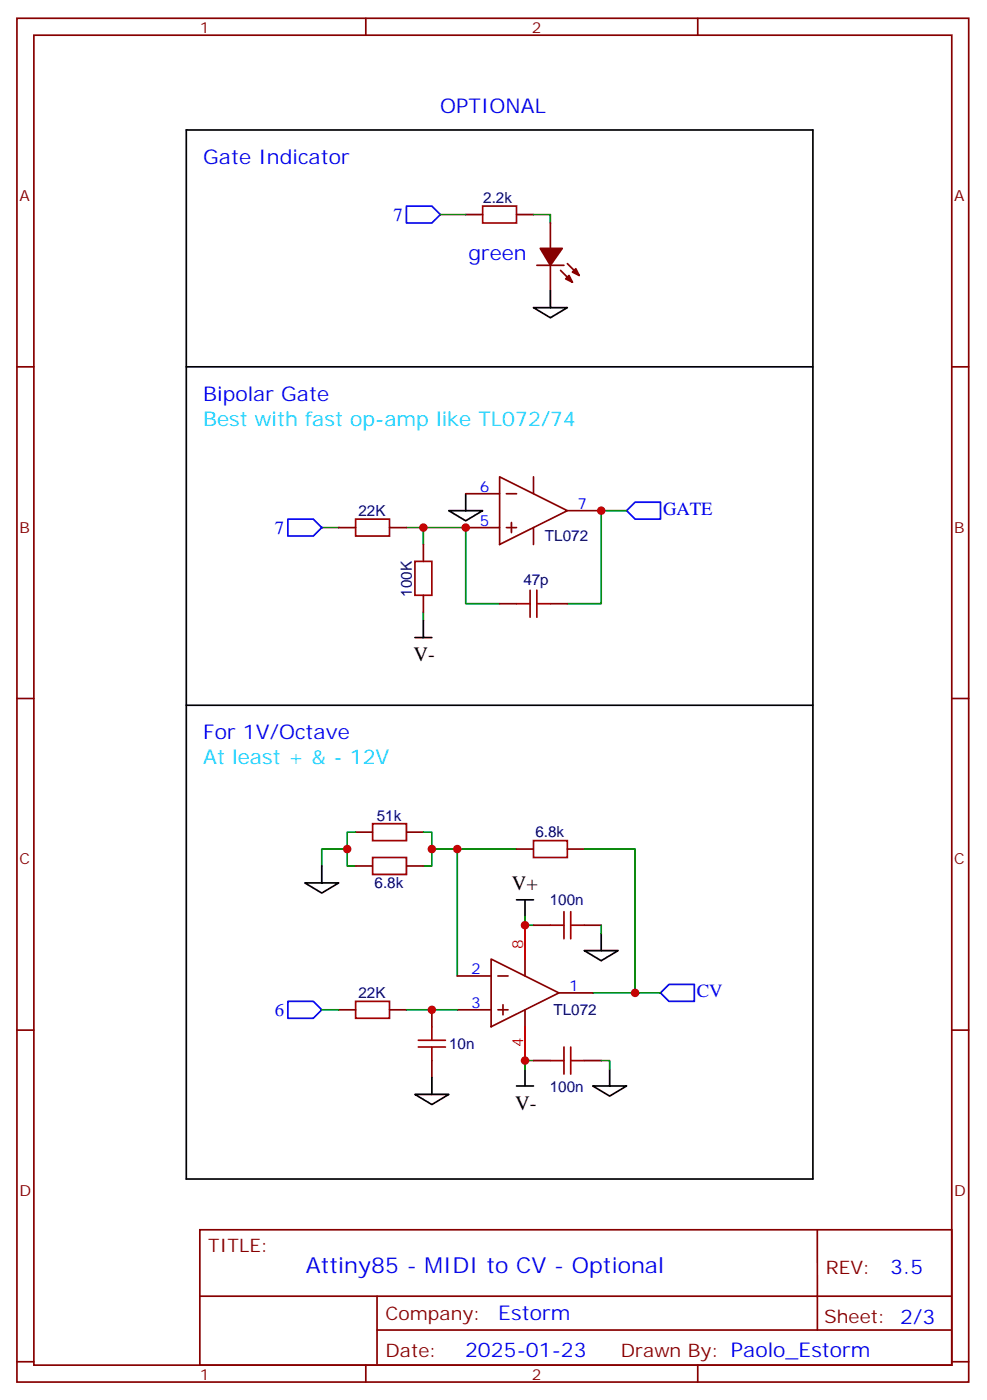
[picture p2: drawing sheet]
<svg xmlns="http://www.w3.org/2000/svg" width="206mm" height="292mm" viewBox="0 0 206 292" stroke-linecap="round" stroke-linejoin="round" font-family="sans-serif">
<g fill="none" stroke="#870000" stroke-width=".35">
<path d="M3.5 3.8h198.3v284.3h-198.3zM7.1 7.3h191.2v277.3h-191.2zM76.2 3.8v3.5M145.3 3.8v3.5M97 44.7h3.5M107.6 44.7h3.5M111.8 55.3h5.7M114.7 46.5v5.3M114.7 55.3v5.3M116.8 56.4l2.4 2.4M118.2 55l2.4 2.4M3.5 76.5h3.6"/>
<path d="M198.3 76.5h3.5M104.1 99.4l14.1 7.1-14.1 7zM111.1 99.4v3.5M70.6 110h3.5M81.1 110h3.6M88.2 113.5v3.6M97 110h7.1M97 102.9h7.1M105.5 110h2.1M105.5 102.9h2.1M106.5 108.9v2.2M111.1 110v3.5"/>
<path d="M118.2 106.5h7M88.2 124.1v3.5M104.1 125.9h3.5M114.7 125.9h3.5M3.5 145.6h3.6M198.3 145.6h3.5M74.1 173.5h3.5M84.7 173.5h3.5M107.6 177h3.5M118.2 177h3.5M74.1 180.6h3.5M84.7 180.6h3.5"/>
<path d="M102.3 200l14.1 7-14.1 7.1zM109.4 200v3.5M111.1 192.9h3.6M121.7 192.9h3.5M3.5 214.8h3.6M70.6 210.5h3.5M81.1 210.5h3.6M90 210.5v3.6M95.2 203.5h7.1M95.2 210.5h7.1M103.7 203.5h2.1M103.7 210.5h2.1"/>
<path d="M104.8 209.5v2.1M109.4 210.5v3.6M116.4 207h7.1M198.3 214.8h3.5M90 221.1v3.5M111.1 221.1h3.6M121.7 221.1h3.5M41.6 256.4h156.7v28.2h-156.7zM170.3 256.4v20.9M41.7 270.2h156.4M78.5 277.3h119.6M78.5 270.2v14.2"/>
<path d="M3.5 283.9h3.6M76.2 284.6v3.5M145.3 284.6v3.5M198.3 283.9h3.5"/>
</g>
<g fill="none" stroke="#000" stroke-width=".35">
<path d="M38.8 27.1h130.5v218.7h-130.5zM38.8 76.5h130.5M111.1 64.1h7.1l-3.5 2.2zM114.7 60.6v3.5M93.5 106.5h7l-3.5 2.1zM97 102.9v3.6M86.4 132.9h3.6M88.2 129.4v3.5M38.8 147h130.5M63.5 184.1h7.1l-3.6 2.1zM67 180.6v3.5M107.6 187.6h3.5"/>
<path d="M109.4 187.6v3.5M121.7 198.2h7.1l-3.6 2.1zM125.2 194.7v3.5M86.4 228.2h7.1l-3.5 2.1zM90 224.6v3.6M107.6 226.4h3.5M109.4 222.9v3.5M123.5 226.4h7l-3.5 2.1zM127 222.9v3.5"/>
</g>
<g fill="none" stroke="#008700" stroke-width=".35">
<path d="M91.7 44.7h5.3M111.1 44.7h3.6v1.8M67 110h3.6M84.7 110h3.5v3.5M88.2 110h8.8v15.9h7.1M130.5 106.5h-5.3v19.4h-7M88.2 127.6v1.8M72.3 177v3.6h1.8M74.1 173.5h-1.8v3.5h-5.3v3.6M88.2 173.5h1.8v3.5h5.2M90 177v3.6h-1.8M107.6 177h-12.4v26.5"/>
<path d="M121.7 177h10.6v30h5.3M109.4 191.1v1.8h1.7M125.2 192.9v1.8M67 210.5h3.6M84.7 210.5h10.5M123.5 207h8.8M111.1 221.1h-1.7v1.8M125.2 221.1h1.8v1.8"/>
</g>
<g fill="none" stroke="#a10000" stroke-width=".35">
<path d="M100.5 43h7.1v3.5h-7.1zM74.1 108.2h7v3.6h-7zM86.4 117.1h3.6v7h-3.6zM107.6 125.9h2.8M110.4 123v5.7M111.8 123v5.7M111.8 125.9h2.9M77.6 171.7h7.1v3.6h-7.1zM77.6 178.8h7.1v3.5h-7.1zM111.1 175.3h7.1v3.5h-7.1zM114.7 192.9h2.8M117.5 190.1v5.6"/>
<path d="M118.9 192.9h2.8M118.9 190.1v5.6M74.1 208.8h7v3.5h-7zM87.1 216.9h5.7M87.1 218.3h5.7M90 214.1v2.8M90 218.3v2.8M117.5 218.3v5.6M118.9 218.3v5.6M114.7 221.1h2.8M118.9 221.1h2.8"/>
</g>
<path d="M109.4 192.9v7.1M109.4 214.1v7" fill="none" stroke="#f00" stroke-width=".35"/>
<path d="M84.7 43h5.3l1.7 1.7-1.7 1.8h-5.3zM60 108.2h5.3l1.7 1.8-1.7 1.8h-5.3zM130.5 106.5l1.8-1.8h5.3v3.5h-5.3zM60 208.8h5.3l1.7 1.7-1.7 1.8h-5.3zM137.6 207l1.7-1.8h5.3v3.6h-5.3z" fill="none" stroke="#00f" stroke-width=".35"/>
<g fill="#870000" stroke="#870000" stroke-width=".35">
<path d="M118.5 57.4l.7 1.4-1.4-.7z"/>
<path d="M119.2 56.7l.7-.7 .7 1.4z"/>
<path d="M112.5 51.8h4.6l-2.4 3.5z"/>
</g>
<g fill="#c00">
<circle cx="72.3" cy="177" r=".88"/>
<circle cx="90" cy="177" r=".88"/>
<circle cx="95.3" cy="177" r=".88"/>
<circle cx="132.3" cy="207" r=".88"/>
<circle cx="90" cy="210.5" r=".88"/>
<circle cx="109.4" cy="192.9" r=".88"/>
<circle cx="109.4" cy="221.1" r=".88"/>
<circle cx="125.2" cy="106.5" r=".88"/>
<circle cx="97" cy="110" r=".88"/>
<circle cx="88.2" cy="110" r=".88"/>
</g>
<text font-size="4.6" fill="#00f" x="63.7" y="265.4">Attiny85 - MIDI to CV - Optional</text>
<g font-size="4.2" fill="#00f">
<text x="91.7" y="23.6">OPTIONAL</text>
<text x="42.3" y="34.1">Gate Indicator</text>
<text x="97.6" y="54.3">green</text>
<text x="42.3" y="83.5">Bipolar Gate</text>
<text x="42.3" y="154.1">For 1V/Octave</text>
<text x="185.4" y="265.7">3.5</text>
<text x="103.8" y="275.2">Estorm</text>
<text x="96.9" y="283">2025-01-23</text>
</g>
<g font-size="4.2" fill="#0cf">
<text x="42.3" y="88.8">Best with fast op-amp like TL072/74</text>
<text x="42.3" y="159.4">At least + &amp; - 12V</text>
</g>
<g font-size="4.2">
<text x="86.2" y="137.9">V-</text>
<text x="106.6" y="185.5">V+</text>
<text x="107.3" y="231.4">V-</text>
</g>
<g font-size="3.9" fill="#00f">
<text x="82" y="46">7</text>
<text x="138.1" y="107.3">GATE</text>
<text x="57.3" y="111.2">7</text>
<text x="145.2" y="207.8">CV</text>
<text x="57.3" y="211.8">6</text>
</g>
<g font-size="3.9" fill="#800">
<text x="43.4" y="261">TITLE:</text>
<text x="172" y="265.7">REV:</text>
<text x="80.3" y="275.2">Company:</text>
<text x="171.7" y="275.8">Sheet: 2/3</text>
<text x="80.3" y="282.9">Date:</text>
<text x="129.3" y="282.9">Drawn By: Paolo_Estorm</text>
</g>
<g font-size="3.2" fill="#800">
<text x="41.6" y="6.8">1</text>
<text x="110.8" y="6.8">2</text>
<text x="4.1" y="41.9">A</text>
<text x="198.8" y="41.9">A</text>
<text x="4.1" y="111.1">B</text>
<text x="198.8" y="111.1">B</text>
<text x="4.1" y="180.2">C</text>
<text x="198.8" y="180.2">C</text>
<text x="4.1" y="249.3">D</text>
<text x="198.8" y="249.3">D</text>
<text x="41.6" y="287.6">1</text>
<text x="110.8" y="287.6">2</text>
</g>
<g font-size="3.2" fill="#000080">
<text x="100.7" y="42.3">2.2k</text>
<text x="74.7" y="107.6">22K</text>
<text x="113.5" y="112.9">TL072</text>
<text x="85.8" y="124.4" transform="rotate(-90 85.8 124.4)">100K</text>
<text x="109" y="122">47p</text>
<text x="78.5" y="171.1">51k</text>
<text x="111.5" y="174.6">6.8k</text>
<text x="78" y="185.2">6.8k</text>
<text x="114.5" y="188.7">100n</text>
<text x="74.7" y="208.2">22K</text>
<text x="115.3" y="211.7">TL072</text>
<text x="93.6" y="218.7">10n</text>
<text x="114.5" y="227.6">100n</text>
</g>
<g font-size="3.2" fill="#00f">
<text x="99.9" y="102.6">6</text>
<text x="120.3" y="106.1">7</text>
<text x="99.9" y="109.6">5</text>
<text x="98.2" y="203.1">2</text>
<text x="118.5" y="206.7">1</text>
<text x="98.2" y="210.2">3</text>
</g>
<g font-size="3.2" fill="#f00">
<text x="109" y="197.8" transform="rotate(-90 109 197.8)">8</text>
<text x="109" y="218.2" transform="rotate(-90 109 218.2)">4</text>
</g>
</svg>
